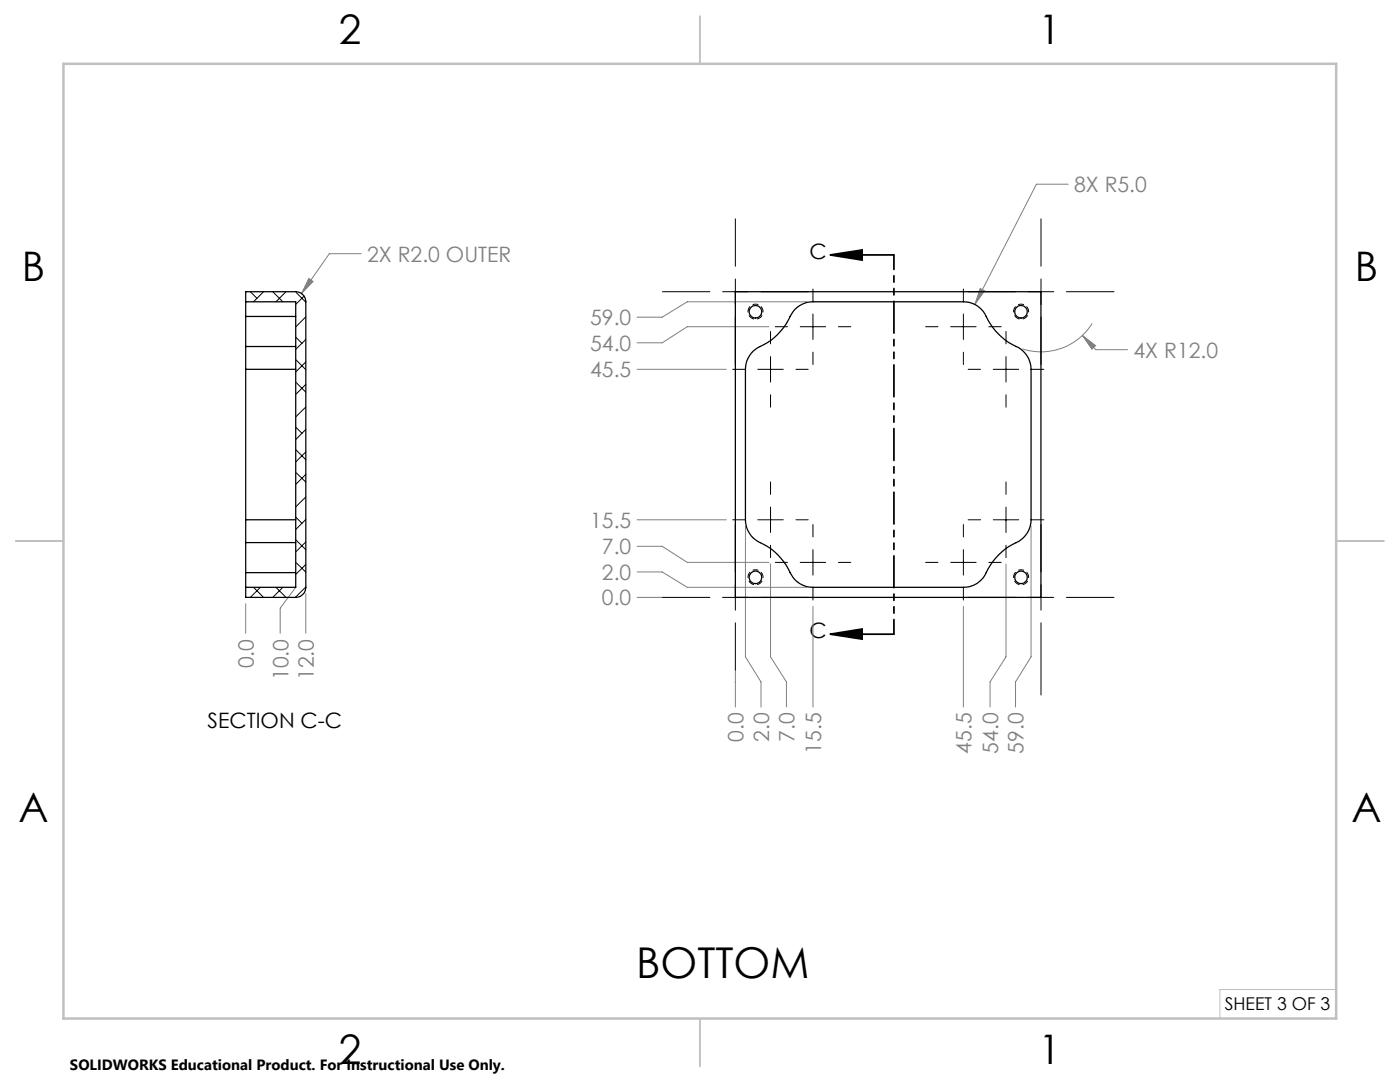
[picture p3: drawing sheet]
<svg xmlns="http://www.w3.org/2000/svg" width="279mm" height="216mm" viewBox="0 0 279 216" stroke-linecap="round" stroke-linejoin="round" font-family="sans-serif">
<path d="M165.7 50.9l6.3-1v2zM165.7 50.9h12.7M165.7 126.5l6.3-1v2zM165.7 126.5h12.7" fill="none" stroke="#000" stroke-width=".35"/>
<g fill="none" stroke="#808080" stroke-width=".2">
<path d="M213.2 36.8h-6.4l-12.2 23.9M61.6 55.6l.9 .6-2.3 2.4zM72.1 50.6h-6.4l-5.5 8M195.6 57.6l.9 .4-1.9 2.7zM127.1 73.7h17.9M153.5 65.2h-16.3l-5 3.2h-5.1M161 60.2h-23.8l-5 3.1h-5.1M216 66.9l2.7 2.1-.8 .7zM216 66.9l2.7 2.9h6.3M217.9 64.5a11.9 11.9 0 0 1-13.9 5.1M59 117.2l-3.1 4.2v5M61 118.5v7.9"/>
<path d="M127.1 119.2h5.1M127.1 114.1h5.1l5 3.1h23.8M127.1 109h5.1l5 3.2h16.3M127.1 103.7h17.9M148.8 105v26.1l3.1 5v5M153.8 112.5v18.6l3.2 5v5M200.8 112.5v18.6l-3.2 5v5M205.8 105v26.1l-3.1 5v5M49 120.5v5.9M146.8 133.7v7.4M162.2 121v20.1M192.3 121v20.1"/>
</g>
<path d="M150.8 60.7a1.5 1.5 0 0 0-1.3 2.2 1.5 1.5 0 0 0 2.5 .1 1.5 1.5 0 0 0-1-2.3h-.2M203.8 60.7a1.5 1.5 0 0 0-1.3 2.2 1.5 1.5 0 0 0 2.5 .1 1.5 1.5 0 0 0-1-2.3h-.2M150.8 113.7a1.5 1.5 0 0 0-1.3 2.2 1.5 1.5 0 0 0 2.5 .1 1.5 1.5 0 0 0-1-2.3h-.2M203.8 113.7a1.5 1.5 0 0 0-1.3 2.2 1.5 1.5 0 0 0 2.5 .1 1.5 1.5 0 0 0-1-2.3h-.2" fill="none" stroke="#000" stroke-width=".2" stroke-dasharray="1.3 .6" stroke-dashoffset=".7" stroke-linecap="butt"/>
<path d="M178.4 50.9v75.6" fill="none" stroke="#000" stroke-width=".35" stroke-dasharray="6.3 1.3 1.3 1.3 1.3 1.3" stroke-dashoffset="3.5"/>
<path d="M266.7 197.4h-23.2v5.8" fill="none" stroke="#c0c0c0" stroke-width=".2"/>
<path d="M139.7 3.2v9.5M3.1 107.9h9.6M266.7 107.9h9.5M139.7 203.2v9.6" fill="none" stroke="#c0c0c0" stroke-width=".25"/>
<path d="M12.7 12.7h254v190.5h-254z" fill="none" stroke="#c0c0c0" stroke-width=".5"/>
<g fill="none" stroke="#000" stroke-width=".2">
<path d="M132.2 58.2h9.5M144.2 58.2h5.1M146.8 43.7v9.4M146.8 55.7v5M151.8 58.2h9.5M162.2 57.7v2.4M192.3 57.7v2.4M193.2 58.2h9.5M205.2 58.2h5.1M207.8 43.7v9.4M207.8 55.7v5M212.8 58.2h9.5"/>
<path d="M146.2 73.7h2.5M146.8 63.3v9.4M151.2 73.7h5.1M153.8 66.1v2.5M153.8 71.2v5M153.8 78.8v2.4M154.7 65.2h2.5M158.9 73.7h2.4M159.7 65.2h5.1M162.2 62.7v5M162.2 70.3v2.4M167.3 65.2h2.5"/>
<path d="M184.7 65.2h2.5M189.7 65.2h5.1M192.3 62.7v5M192.3 70.3v2.4M193.2 73.7h2.5M197.3 65.2h2.5M198.2 73.7h5.1M200.8 66.1v2.5M200.8 71.2v5M200.8 78.8v2.4M205.8 73.7h2.5M207.8 63.3v9.4"/>
<path d="M153.8 96.2v2.4M200.8 96.2v2.4M132.2 119.2h9.5M144.2 119.2h5.1M146.2 103.7h2.5M146.8 104.7v9.4M146.8 116.7v5M151.2 103.7h5.1M151.8 119.2h9.5M153.8 101.2v5.1M153.8 108.8v2.5M154.7 112.2h2.5"/>
<path d="M158.9 103.7h2.4M159.7 112.2h5.1M162.2 104.7v2.4M162.2 109.7v5.1M162.2 117.3v2.4M167.3 112.2h2.5M184.7 112.2h2.5M189.7 112.2h5.1M192.3 104.7v2.4M192.3 109.7v5.1M192.3 117.3v2.4M193.2 103.7h2.5"/>
<path d="M193.2 119.2h9.5M197.3 112.2h2.5M198.2 103.7h5.1M200.8 101.2v5.1M200.8 108.8v2.5M205.2 119.2h5.1M205.8 103.7h2.5M207.8 104.7v9.4M207.8 116.7v5M212.8 119.2h9.5M146.8 124.3v9.4M207.8 124.3v14.4"/>
</g>
<path d="M165.7 50.9l6.3-1v2zM165.7 126.5l6.3-1v2z" fill="#000"/>
<path d="M195.6 57.6l-1 3.1 1.9-2.7zM216 66.9l1.9 2.8 .8-.7zM61.6 55.6l-1.4 3 2.3-2.4z" fill="#808080"/>
<g fill="none" stroke="#000" stroke-width=".25">
<path d="M146.8 58.2h61v61h-61zM49 60.2v-2h10a2.05 2.05 0 0 1 2 2v57a2.05 2.05 0 0 1-2 2h-10v-2M49 60.2v2.9M49 63.1v6M49 69.1v4.6M49 60.2h10v57h-10M49 73.7v30M49 63.1h10M49 69.1h10M49 73.7h10M158.6 61.7l1.5-1 1-.4 1.1-.1h30.1a5.1 5.1 0 0 1 4.9 3.7 12.5 12.5 0 0 0 6.1 5.5 5.1 5.1 0 0 1 2.5 4.3v30a5.2 5.2 0 0 1-3.8 5 13.6 13.6 0 0 0-5.7 6.6 4.9 4.9 0 0 1-4 1.9h-30.1a5.2 5.2 0 0 1-4.9-3.7 12.2 12.2 0 0 0-6.1-5.5 5.1 5.1 0 0 1-2.4-4.3v-30a5.3 5.3 0 0 1 3.7-4.9 12.9 12.9 0 0 0 5.5-6.1zM49 114.3v2.9"/>
<path d="M49 108.3v6M49 103.7v4.6M49 114.3h10M49 108.3h10M49 103.7h10"/>
<circle cx="150.8" cy="62.2" r="1.26"/>
<circle cx="203.8" cy="62.2" r="1.26"/>
<circle cx="150.8" cy="115.2" r="1.25"/>
<circle cx="203.8" cy="115.2" r="1.25"/>
</g>
<g fill="none" stroke="#000" stroke-width=".2">
<path d="M50 58.2l1.3 1.3M52.6 58.2l-2 2M54.4 58.2l2 2M57.1 58.2l-2 2M59.1 58.4l1.9 1.9M60.7 59.1l-1.7 1.6M59 71.8l2 2M59 67.3l1.3 1.2M59.1 76.3l1.9 1.9M61 63.2l-2 2M61 67.7l-2 2M61 72.2l-2 2"/>
<path d="M61 76.7l-2 2M59 89.7l2 2M59 85.2l1.3 1.3M59.1 94.3l1.9 1.9M61 81.2l-2 2M61 85.7l-2 2M61 90.2l-2 2M61 94.7l-2 2M61 99.2l-2 1.9M50.6 117.2l2 2M52 117.2l-2 2M55.1 117.2l2 2"/>
<path d="M56.4 117.2l-2 2M59 107.7l2 2M59 103.2l1.3 1.2M59.1 112.3l1.9 1.9M61 103.6l-2 2.1M61 108.1l-2 2M61 112.6l-2 2M61 117.1l-2.1 2.1"/>
</g>
<text font-size="8.5" x="127" y="195.2">BOTTOM</text>
<g font-size="8.1">
<text x="67.6" y="8.9">2</text>
<text x="207.3" y="8.9">1</text>
<text x="4.4" y="56.2">B</text>
<text x="270.4" y="56.2">B</text>
<text x="3.7" y="164.1">A</text>
<text x="269.7" y="164.1">A</text>
<text x="67.6" y="212.4">2</text>
<text x="207.3" y="212.4">1</text>
</g>
<g font-size="4.2" fill="#808080">
<text x="214.4" y="38.3">8X R5.0</text>
<text x="73.3" y="52.2">2X R2.0 OUTER</text>
<text x="117.8" y="64.9">59.0</text>
<text x="117.8" y="70">54.0</text>
<text x="226.2" y="71.4">4X R12.0</text>
<text x="117.8" y="75.3">45.5</text>
<text x="117.8" y="105.3">15.5</text>
<text x="120.1" y="110.6">7.0</text>
<text x="120.1" y="115.7">2.0</text>
<text x="120.1" y="120.8">0.0</text>
<text x="50.6" y="133.4" transform="rotate(-90 50.6 133.4)">0.0</text>
<text x="57.6" y="135.7" transform="rotate(-90 57.6 135.7)">10.0</text>
<text x="62.6" y="135.7" transform="rotate(-90 62.6 135.7)">12.0</text>
<text x="148.4" y="148.1" transform="rotate(-90 148.4 148.1)">0.0</text>
<text x="153.5" y="148.1" transform="rotate(-90 153.5 148.1)">2.0</text>
<text x="158.6" y="148.1" transform="rotate(-90 158.6 148.1)">7.0</text>
<text x="163.9" y="150.4" transform="rotate(-90 163.9 150.4)">15.5</text>
<text x="193.9" y="150.4" transform="rotate(-90 193.9 150.4)">45.5</text>
<text x="199.2" y="150.4" transform="rotate(-90 199.2 150.4)">54.0</text>
<text x="204.3" y="150.4" transform="rotate(-90 204.3 150.4)">59.0</text>
</g>
<g font-size="4.2">
<text x="161.5" y="51.7">C</text>
<text x="161.5" y="127.3">C</text>
<text x="41.4" y="145.2">SECTION C-C</text>
</g>
<text font-size="3.5" x="244.4" y="201.5">SHEET 3 OF 3</text>
<text font-size="3" x="14" y="213.5">SOLIDWORKS Educational Product. For Instructional Use Only.</text>
</svg>
